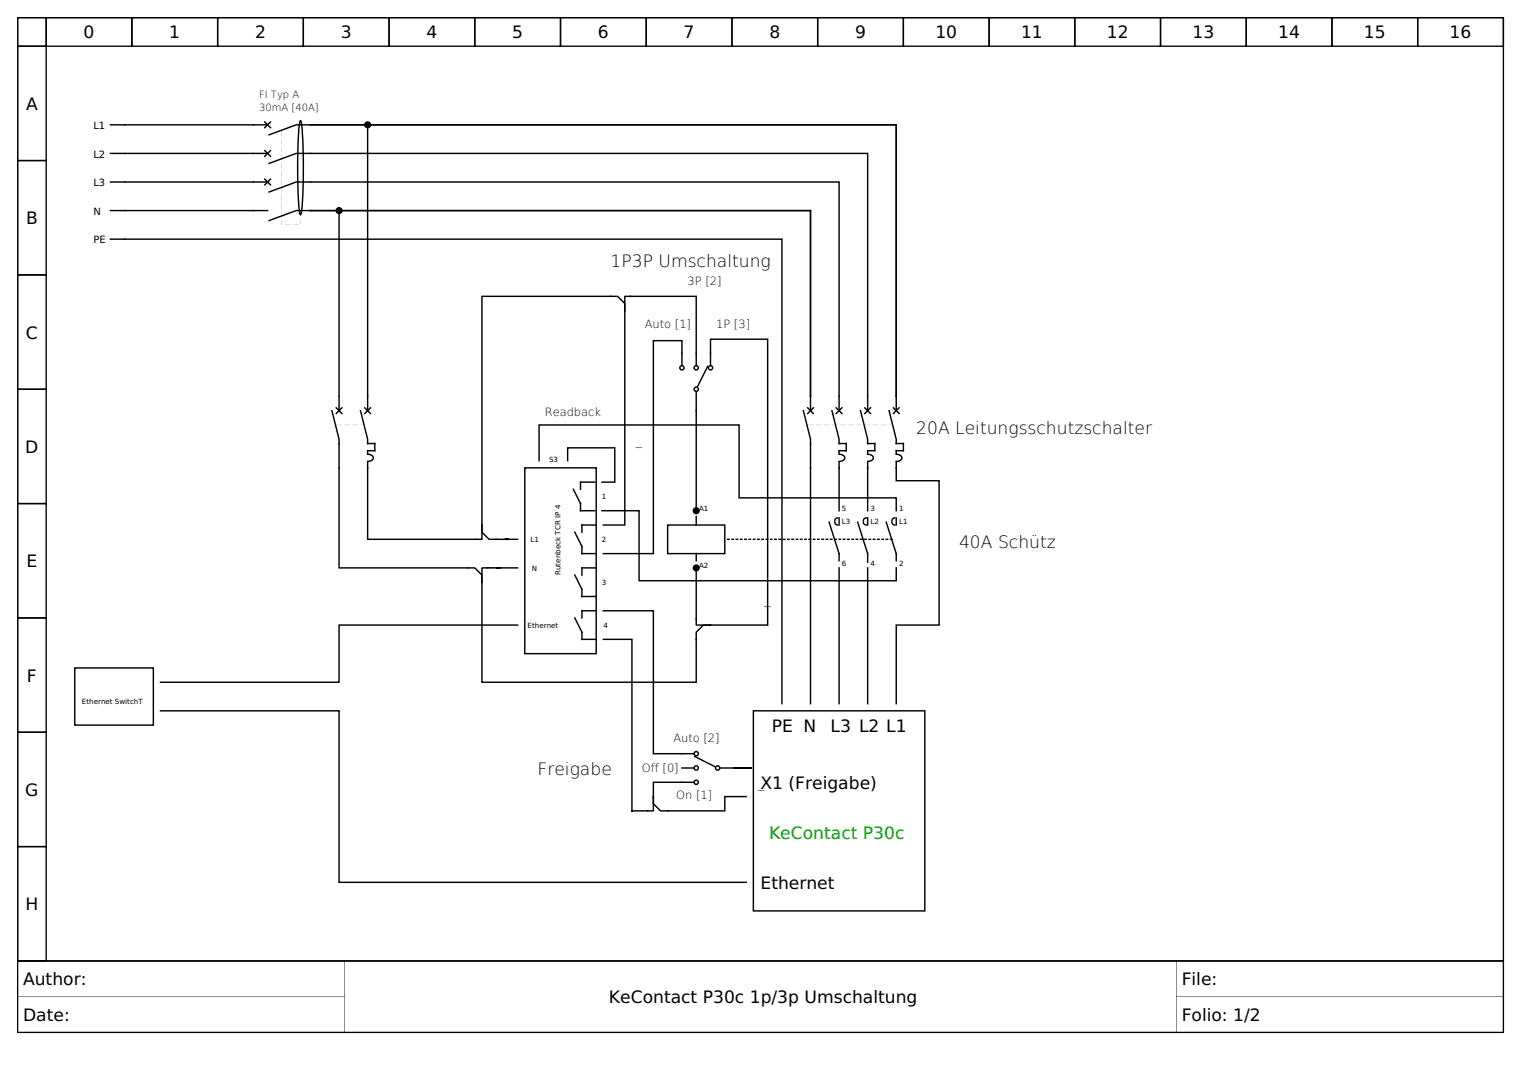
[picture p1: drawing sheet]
<svg xmlns="http://www.w3.org/2000/svg" width="297mm" height="210mm" viewBox="0 0 297 210" stroke-linecap="round" stroke-linejoin="round" font-family="sans-serif">
<g fill="#000">
<path d="M3.4 3.4h290.1v184.1l-.1 .1h-290zM3.4 3.4h.2v184.1h-.2v-.2h290v.2h-.1v-184.1h.1v.2h-290z"/>
<path d="M3.4 3.4h5.7v5.6l-.1 .1h-5.6zM3.4 3.4h.2v5.6h-.2v-.1h5.6v.1h-.1v-5.6h.1v.2h-5.6z"/>
<path d="M3.4 8.9h5.6l.1 .1v22.3l-.1 .2h-5.6v-.2zM3.4 9h.2v22.3h-.2v-.1h5.6v.1h-.1v-22.3h.1v.1h-5.6z"/>
<path d="M8.9 3.4h16.8h.2v5.6l-.2 .1h-16.7l-.1-.1zM9 3.4h.1v5.6h-.1v-.1h16.7v.1h-.1v-5.6h.1v.2h-16.7z"/>
<path d="M25.6 3.4h16.9h.1v5.6l-.1 .1h-16.8l-.1-.1zM25.7 3.4h.2v5.6h-.2v-.1h16.8v.1h-.2v-5.6h.2v.2h-16.8z"/>
<path d="M42.3 3.4h16.9h.1v5.6l-.1 .1h-16.7l-.2-.1zM42.5 3.4h.1v5.6h-.1v-.1h16.7v.1h-.1v-5.6h.1v.2h-16.7z"/>
<path d="M59.1 3.4h16.8h.2v5.6l-.2 .1h-16.7l-.1-.1zM59.2 3.4h.1v5.6h-.1v-.1h16.7v.1h-.1v-5.6h.1v.2h-16.7z"/>
<path d="M75.8 3.4h16.9h.1v5.6l-.1 .1h-16.8l-.1-.1zM75.9 3.4h.2v5.6h-.2v-.1h16.8v.1h-.2v-5.6h.2v.2h-16.8z"/>
<path d="M92.5 3.4h16.9h.1v5.6l-.1 .1h-16.7l-.2-.1zM92.7 3.4h.1v5.6h-.1v-.1h16.7v.1h-.1v-5.6h.1v.2h-16.7z"/>
<path d="M109.3 3.4h16.8h.2v5.6l-.2 .1h-16.7l-.1-.1zM109.4 3.4h.1v5.6h-.1v-.1h16.7v.1h-.1v-5.6h.1v.2h-16.7z"/>
<path d="M126 3.4h16.8h.2v5.6l-.2 .1h-16.7l-.1-.1zM126.1 3.4h.2v5.6h-.2v-.1h16.7v.1h-.1v-5.6h.1v.2h-16.7z"/>
<path d="M142.7 3.4h16.9h.1v5.6l-.1 .1h-16.8l-.1-.1zM142.8 3.4h.2v5.6h-.2v-.1h16.8v.1h-.2v-5.6h.2v.2h-16.8z"/>
<path d="M159.4 3.4h16.9h.1v5.6l-.1 .1h-16.7l-.2-.1zM159.6 3.4h.1v5.6h-.1v-.1h16.7v.1h-.1v-5.6h.1v.2h-16.7z"/>
<path d="M176.2 3.4h16.8h.2v5.6l-.2 .1h-16.7l-.1-.1zM176.3 3.4h.1v5.6h-.1v-.1h16.7v.1h-.1v-5.6h.1v.2h-16.7z"/>
<path d="M192.9 3.4h16.9h.1v5.6l-.1 .1h-16.8l-.1-.1zM193 3.4h.2v5.6h-.2v-.1h16.8v.1h-.2v-5.6h.2v.2h-16.8z"/>
<path d="M209.6 3.4h16.9h.1v5.6l-.1 .1h-16.7l-.2-.1zM209.8 3.4h.1v5.6h-.1v-.1h16.7v.1h-.1v-5.6h.1v.2h-16.7z"/>
<path d="M226.4 3.4h16.8h.2v5.6l-.2 .1h-16.7l-.1-.1zM226.5 3.4h.1v5.6h-.1v-.1h16.7v.1h-.1v-5.6h.1v.2h-16.7z"/>
<path d="M243.1 3.4h16.9h.1v5.6l-.1 .1h-16.8l-.1-.1zM243.2 3.4h.2v5.6h-.2v-.1h16.8v.1h-.2v-5.6h.2v.2h-16.8z"/>
<path d="M259.8 3.4h16.9h.1v5.6l-.1 .1h-16.7l-.2-.1zM260 3.4h.1v5.6h-.1v-.1h16.7v.1h-.2v-5.6h.2v.2h-16.7z"/>
<path d="M276.5 3.4h16.9h.1v5.6l-.1 .1h-16.7l-.2-.1zM276.7 3.4h.1v5.6h-.1v-.1h16.7v.1h-.1v-5.6h.1v.2h-16.7z"/>
<path d="M3.4 31.2h5.6l.1 .1v22.3l-.1 .2h-5.6v-.2zM3.4 31.3h.2v22.3h-.2v-.1h5.6v.1h-.1v-22.3h.1v.2h-5.6z"/>
<path d="M55 25.5v1zM55 27v1.1zM55 28.6v1.1zM55 30.2v1.1zM55 31.8v1.1zM55 33.4v1.1zM55 35v1.1zM55 36.6v1.1zM55 38.2v1zM55 39.7v1.1zM55 41.3v1.1zM55 42.9v1h.2h-.2zM55.7 43.9h1zM57.2 43.9h1.1zM58.6 42.6l.1 1.1zM58.6 41.9l.1 .2z"/>
<path d="M3.4 53.5h5.6l.1 .1v22.3l-.1 .2h-5.6v-.2zM3.4 53.6h.2v22.3h-.2v-.1h5.6v.1h-.1v-22.3h.1v.2h-5.6z"/>
<path d="M3.4 75.8h5.6l.1 .1v22.3l-.1 .2h-5.6v-.2zM3.4 75.9h.2v22.3h-.2v-.1h5.6v.1h-.1v-22.3h.1v.2h-5.6z"/>
<path d="M3.4 98.1h5.6l.1 .1v22.3l-.1 .2h-5.6v-.2zM3.4 98.2h.2v22.3h-.2v-.1h5.6v.1h-.1v-22.3h.1v.2h-5.6z"/>
<path d="M65.6 82.9h1.1zM67.2 82.9h1.1zM68.8 82.9h1.1zM70.4 82.9h.5z"/>
<path d="M157.6 82.9h1.1zM159.2 82.9h1.1zM160.8 82.9h1.1zM162.4 82.9h1.1zM164 82.9h1zM165.5 82.9h1.1zM167.1 82.9h1.1zM168.7 82.9h1.1zM170.3 82.9h1.1zM171.9 82.9h1.1zM173.5 82.9h.6z"/>
<path d="M3.4 120.4h5.6l.1 .1v22.3l-.1 .2h-5.6v-.2zM3.4 120.5h.2v22.3h-.2v-.1h5.6v.1h-.1v-22.3h.1v.2h-5.6z"/>
<path d="M3.4 142.7h5.6l.1 .1v22.4l-.1 .1h-5.6v-.1zM3.4 142.8h.2v22.4h-.2v-.2h5.6v.2h-.1v-22.4h.1v.2h-5.6z"/>
<path d="M3.4 165h5.6l.1 .2v22.3l-.1 .1h-5.6v-.1zM3.4 165.2h.2v22.3h-.2v-.2h5.6v.2h-.1v-22.3h.1v.1h-5.6z"/>
<path d="M3.4 187.3h290l.1 .2v13.9l-.1 .1h-290zM3.4 187.5h.2v13.9h-.2v-.1h290v.1h-.1v-13.9h.1v.1h-290z"/>
<path d="M3.4 187.4h63.9v7h-63.9zM3.4 187.5v6.9h63.9v-6.9z"/>
<path d="M3.4 187.4h63.9v7h-63.9zM3.4 187.5v6.9h63.9v-6.9z"/>
<path d="M3.4 194.4h63.9v7h-63.9zM3.4 194.4v7h63.9v-7z"/>
<path d="M3.4 194.4h63.9v7h-63.9zM3.4 194.4v7h63.9v-7z"/>
<path d="M67.3 187.4h162.3v14h-162.3zM67.3 187.5v13.9h162.3v-13.9z"/>
<path d="M67.3 187.4h162.3v14h-162.3zM67.3 187.5v13.9h162.3v-13.9z"/>
<path d="M229.5 187.4h63.9v7h-63.9zM229.6 187.5v6.9h63.8v-6.9z"/>
<path d="M229.5 187.4h63.9v7h-63.9zM229.6 187.5v6.9h63.8v-6.9z"/>
<path d="M229.5 194.4h63.9v7h-63.9zM229.6 194.4v7h63.8v-7z"/>
<path d="M229.5 194.4h63.9v7h-63.9zM229.6 194.4v7h63.8v-7z"/>
</g>
<g fill="none" stroke="#000" stroke-width=".28">
<path d="M21.6 35.5h30.6M21.6 29.9h30.6M21.6 24.4h30.6M51.7 34.9l1.1 1.2M51.7 29.4l1.1 1.1M51.7 23.8l1.1 1.1M52.5 31.9l5.3-2h111.5v50.2M52.5 37.5l5.3-2h106v44.6M52.8 34.9l-1.1 1.2M52.8 29.4l-1.1 1.1M52.8 23.8l-1.1 1.1M58.6 23.5a38.4 38.4 0 0 1 .6 9.2v1.5a33.9 33.9 0 0 1-.6 7.7 38.4 38.4 0 0 1-.5-9.2v-1.5a33.9 33.9 0 0 1 .5-7.7z"/>
<path d="M60.6 24.4h10.6M60.6 24.4h114.3v52.9M60.6 24.4h-2.8l-5.3 1.9M71.7 24.9v55.2M72.3 24.4h102.6v52.9M21.6 41.1h30.6M21.6 46.7h131v90.6M60.6 41.1h5M60.6 41.1h97.6v36.2M60.6 41.1h-2.8l-5.3 1.9M66.2 41.6v38.5M66.7 41.1h91.5v36.2"/>
<path d="M65.6 79.6l1.1 1.1M66.7 79.6l-1.1 1.1M71.2 79.6l1.1 1.1M72.3 79.6l-1.1 1.1M121.9 60.6v41.8h-4.1M121.9 60.6v-1.4l-1.4-1.4h-26.4v44.6M121.9 60.6v-2.8h14v13.4M133.1 71.2v-4.7h-5.6v41.5h-9.7M135.9 76.5v23.1M138.1 71.5l-1.9 3.9M138.7 71.2v-5h11.1v55.7h-11.1M157.6 79.6l1.1 1.1"/>
<path d="M158.2 77.3v2.8M158.7 79.6l-1.1 1.1M163.2 79.6l1.1 1.1M164.3 79.6l-1.1 1.1M168.8 79.6l1.1 1.1M169.9 79.6l-1.1 1.1M174.4 79.6l1.1 1.1M174.9 77.3v2.8M175.5 79.6l-1.1 1.1M64.8 80.1l1.4 5.6v25.1h26.5l1.4 1.4v1.4M70.4 80.1l1.3 5.6v.8h1.4v1.4h-1.4v.6M71.7 88.6a.83 .83 0 0 1 1.1 1l-.6 .4h-.5"/>
<path d="M71.7 90.2v15h22.4v-2.8M102.4 91.3h14v36.2h-14zM105.2 89.9v-7h39v14.2h30.7v2.5M110.8 89.9v-2.5h9.2v6.7h-2.5M111.9 95.4l1.4 2.8v1.4h2.8M116.1 94.1h-2.8v1.3M117.5 99.6h7.2v13.7h50.2v-2.5M156.8 80.1l1.4 5.6v51.6M162.4 80.1l1.4 5.6v.8h1.4v1.4h-1.4v.6M163.8 88.6a.83 .83 0 0 1 1 1l-.6 .4h-.4M163.8 90.2v9.4M167.9 80.1l1.4 5.6v.8h1.4v1.4h-1.4v.6"/>
<path d="M169.3 88.6a.83 .83 0 0 1 1.1 1l-.6 .4h-.5M169.3 90.2v9.4M173.5 80.1l1.4 5.6v.8h1.4v1.4h-1.4v.6M174.9 88.6a.83 .83 0 0 1 1 1l-.6 .4h-.4M174.9 90.2v3.6h8.4v28.1h-8.4v15.4M94.1 113.6v19.5h41.8v-9.8l1.4-1.4h1.4M94.1 102.4v1.4l1.3 1.4h5.6M101 110.8h-6.9v2.8M112.2 103.8l1.4 2.8v1.4h2.8M112.2 112.2l1.4 2.8v1.4h2.8M116.4 119.1h-2.8v1.4M116.4 110.8h-2.8v1.4"/>
<path d="M116.4 102.4h-2.8v1.4M117.8 119.1h9.7v27.9h7.8M130.3 102.4h11.2v5.6h-11.2zM135.9 110.8v11.1h2.8M135.9 100.7v1.7M135.9 108v1.4M161.8 101.9l2 6.1v1.4M162.9 101.9a.56 .56 0 0 0 .6 .5M163.5 101l-.5 .3-.1 .3M163.8 110.8v26.5M163.8 101v1.4M167.4 101.9l1.9 6.1v1.7"/>
<path d="M168.5 101.9a.56 .56 0 0 0 .6 .5M169.1 101l-.3 .1-.3 .5M169.3 110.8v26.5M169.3 101v1.4M173 101.9l1.9 6.1v1.4M174.1 101.9a.56 .56 0 0 0 .5 .5M174.6 101l-.2 .1-.3 .5M174.9 101v1.4M14.6 130.3h15.3v11.2h-15.3zM31.3 138.7h34.9v33.4h79.4M101 121.9h-34.8v11.2h-34.9M112.2 120.5l1.4 2.8v1.4h2.8"/>
<path d="M117.8 124.7h5.5v33.5h-.1h4.3v-2.8M147 138.7h33.5v39h-33.5zM127.5 155.4v1.4l1.4 1.4h3.9h8.7v-2.8h4.1M133.1 149.8h2.2M135.3 152.6h-7.8v2.8M135.6 147.6l3.9 1.9M140.6 149.8h6.2h-3.7h2.5"/>
<circle cx="133.1" cy="71.7" r=".42"/>
<circle cx="135.9" cy="71.7" r=".42"/>
<circle cx="135.9" cy="75.9" r=".42"/>
<circle cx="138.7" cy="71.7" r=".42"/>
<circle cx="135.9" cy="147" r=".42"/>
<circle cx="135.9" cy="152.6" r=".42"/>
<circle cx="135.9" cy="149.8" r=".42"/>
<circle cx="140.1" cy="149.8" r=".42"/>
</g>
<g fill="#000" stroke="#000" stroke-width=".28">
<circle cx="71.7" cy="24.4" r=".56"/>
<circle cx="66.2" cy="41.1" r=".56"/>
<circle cx="135.9" cy="99.6" r=".56"/>
<circle cx="135.9" cy="110.8" r=".56"/>
</g>
<path d="M174.1 105.2h-32.6" fill="none" stroke="#000" stroke-width=".28" stroke-dasharray=".3 .6"/>
<g font-size="3.3">
<text x="16.3" y="7.5">0</text>
<text x="33" y="7.5">1</text>
<text x="49.8" y="7.5">2</text>
<text x="66.5" y="7.5">3</text>
<text x="83.2" y="7.5">4</text>
<text x="100" y="7.5">5</text>
<text x="116.7" y="7.5">6</text>
<text x="133.4" y="7.5">7</text>
<text x="150.1" y="7.5">8</text>
<text x="166.9" y="7.5">9</text>
<text x="182.5" y="7.5">10</text>
<text x="199.3" y="7.5">11</text>
<text x="216" y="7.5">12</text>
<text x="232.7" y="7.5">13</text>
<text x="249.5" y="7.5">14</text>
<text x="266.2" y="7.5">15</text>
<text x="282.9" y="7.5">16</text>
<text x="5.1" y="21.4">A</text>
<text x="5.1" y="43.7">B</text>
<text x="119.2" y="52.1">1P3P Umschaltung</text>
<text x="5.1" y="66">C</text>
<text x="4.9" y="88.3">D</text>
<text x="178.8" y="84.6">20A Leitungsschutzschalter</text>
<text x="187.2" y="106.9">40A Schütz</text>
<text x="5.2" y="110.6">E</text>
<text x="94.9" y="110.1">_</text>
<text x="5.3" y="132.9">F</text>
<text x="150.7" y="142.8">PE N</text>
<text x="162.1" y="142.8">L3 L2 L1</text>
<text x="4.9" y="155.3">G</text>
<text x="104.9" y="151.3">Freigabe</text>
<text x="148.4" y="154">X1 (Freigabe)</text>
<text x="148.4" y="173.5">Ethernet</text>
<text x="5" y="177.6">H</text>
<text x="4.5" y="192.2">Author:</text>
<text x="118.8" y="195.7">KeContact P30c 1p/3p Umschaltung</text>
<text x="230.6" y="192.2">File:</text>
<text x="4.5" y="199.2">Date:</text>
<text x="230.6" y="199.2">Folio: 1/2</text>
</g>
<text font-size="3.3" fill="#0a0" x="150.1" y="163.8">KeContact P30c</text>
<g font-size="2.5">
<text x="124.1" y="86.8">_</text>
<text x="149.2" y="117.8">_</text>
<text x="147.9" y="153.7">_</text>
</g>
<g font-size="2.2">
<text x="134.2" y="55.6">3P [2]</text>
<text x="125.8" y="63.9">Auto [1]</text>
<text x="139.8" y="63.9">1P [3]</text>
<text x="106.3" y="81.2">Readback</text>
<text x="131.4" y="144.8">Auto [2]</text>
<text x="125.3" y="150.7">Off [0]</text>
<text x="132" y="156">On [1]</text>
</g>
<g font-size="2">
<text x="50.6" y="19.1">FI Typ A</text>
<text x="50.6" y="21.6">30mA [40A]</text>
<text x="18.2" y="25.2">L1</text>
<text x="18.2" y="30.8">L2</text>
<text x="18.2" y="41.9">N</text>
<text x="18.2" y="36.3">L3</text>
<text x="18.2" y="47.5">PE</text>
</g>
<g font-size="1.4">
<text x="107.2" y="90.2">S3</text>
<text x="117.5" y="97.4">1</text>
<text x="136.4" y="99.6">A1</text>
<text x="164.3" y="99.6">5</text>
<text x="169.9" y="99.6">3</text>
<text x="175.5" y="99.6">1</text>
<text x="103.5" y="105.8">L1</text>
<text x="117.5" y="105.8">2</text>
<text x="164.3" y="102.1">L3</text>
<text x="169.9" y="102.1">L2</text>
<text x="175.5" y="102.1">L1</text>
<text x="103.8" y="111.3">N</text>
<text x="109.4" y="112.2" transform="rotate(-90 109.4 112.2)">Rutenbeck TCR IP 4</text>
<text x="136.4" y="110.8">A2</text>
<text x="164.3" y="110.5">6</text>
<text x="169.9" y="110.5">4</text>
<text x="175.5" y="110.5">2</text>
<text x="117.5" y="114.1">3</text>
<text x="103" y="122.5">Ethernet</text>
<text x="117.8" y="122.5">4</text>
<text x="16" y="137.3">Ethernet SwitchT</text>
</g>
</svg>
